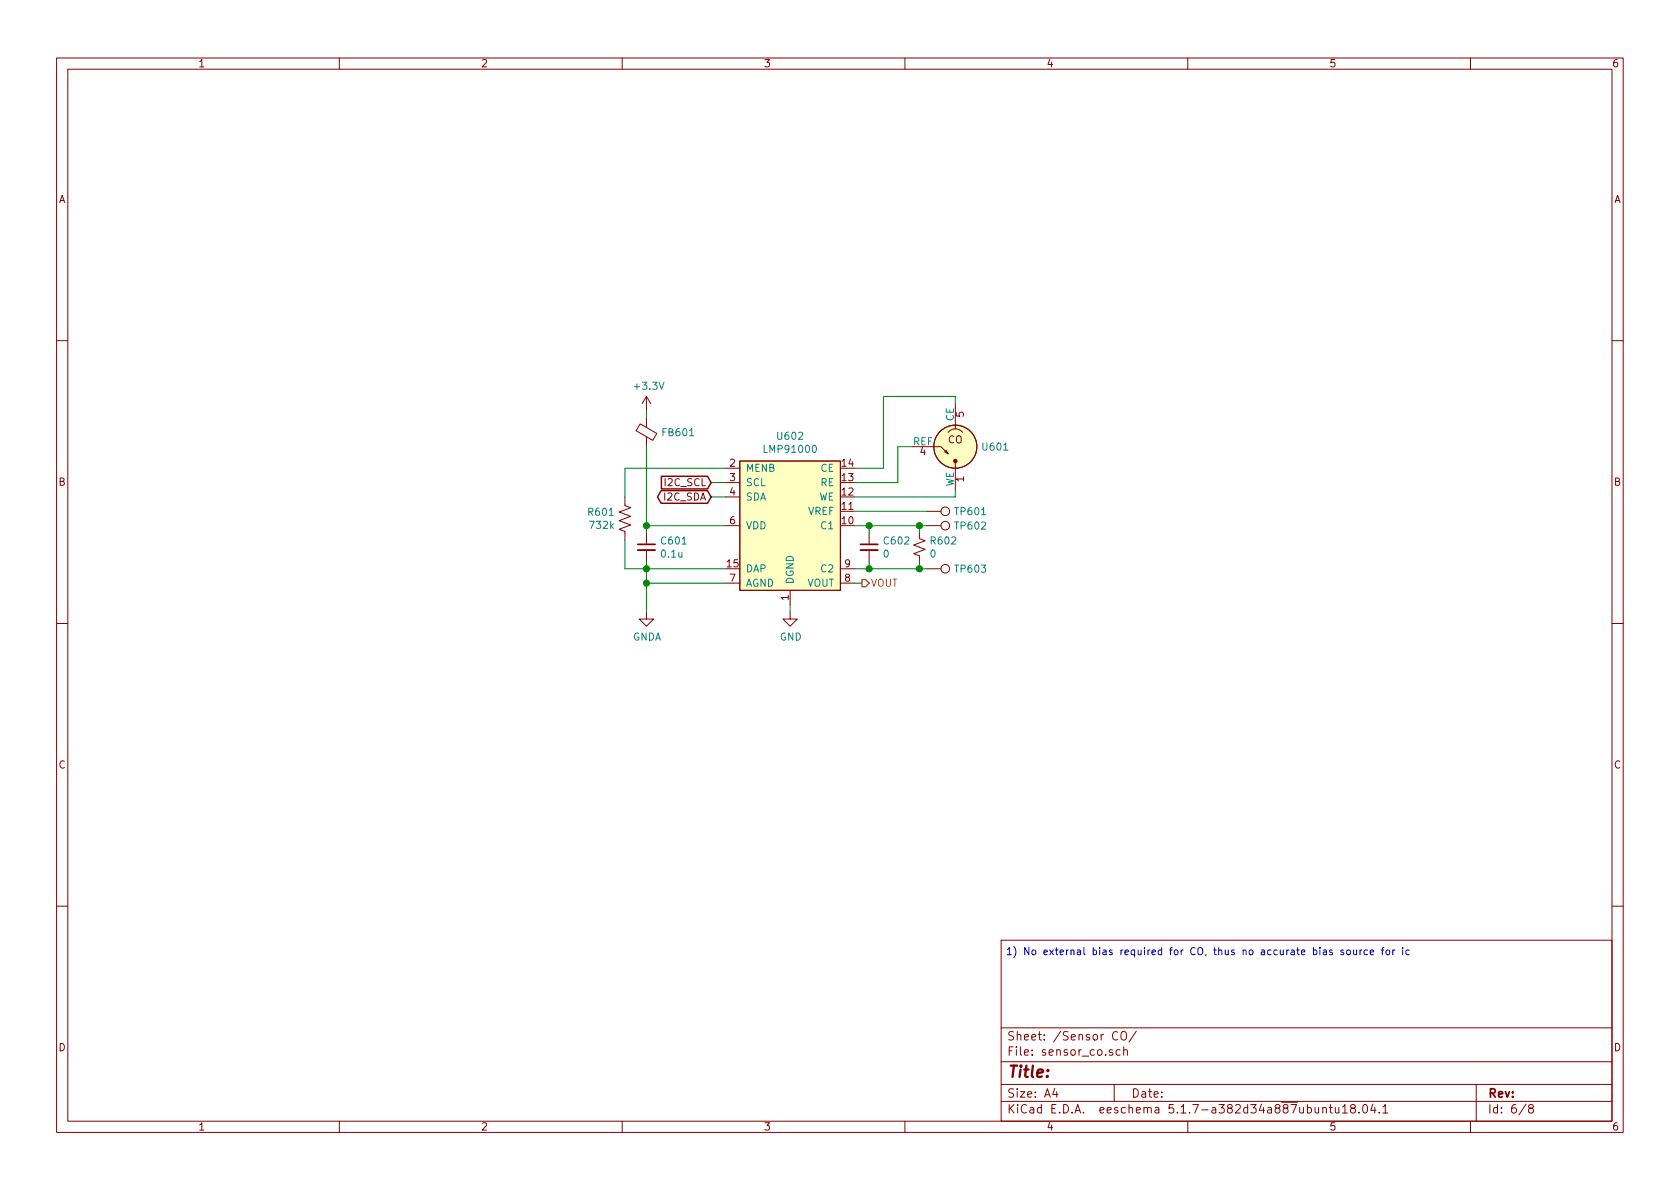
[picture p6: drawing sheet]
EESchema Schematic File Version 4
EELAYER 30 0
EELAYER END
$Descr A4 11693 8268
encoding utf-8
Sheet 6 8
Title ""
Date ""
Rev ""
Comp ""
Comment1 ""
Comment2 ""
Comment3 ""
Comment4 ""
$EndDescr
Text Notes -35300 -1500 1    50   ~ 0
SERCOM 0
Text Notes -35300 -1500 1    50   ~ 0
SERCOM 0
Text Notes -35300 -1500 1    50   ~ 0
SERCOM 0
Text Notes -35300 -1500 1    50   ~ 0
SERCOM 0
Text Notes -35300 -1500 1    50   ~ 0
SERCOM 0
Text Notes 7000 6650 0    50   ~ 0
1) No external bias required for CO, thus no accurate bias source for ic
$Comp
L mylib:LMP91000 U602
U 1 1
P 5500 3450
F 0 "U602" H 5500 3875 50  0000 C CNN
F 1 "LMP91000" H 5500 3784 50  0000 C CNN
F 2 "Package_SON:WSON-14-1EP_4.0x4.0mm_P0.5mm_EP2.6x2.6mm" H 5600 3900 50  0001 C CNN
F 3 "https://www.ti.com/lit/ds/symlink/lmp91000.pdf" H 5500 2950 50  0001 C CNN
F 4 "296-44382-1-ND" H 5500 3450 50  0001 C CNN "Digikey"
F 5 "C181364, C84366" H 5500 3450 50  0001 C CNN "LCSC"
F 6 "LMP91000SD" H 5500 3450 50  0001 C CNN "MPN"
F 7 "Texas Instruments" H 5500 3450 50  0001 C CNN "Manufacturer"
F 8 "IC AFE 1 CHAN 8BIT 14WSON" H 5500 3450 50  0001 C CNN "Note"
	1    5500 3450
	1    0    0    -1  
$EndComp
$Comp
L mylib:110-102 U601
U 1 1
P 6650 3100
F 0 "U601" H 6828 3100 50  0000 L CNN
F 1 "110-102" H 6950 3400 50  0001 C CNN
F 2 "mylib:SPEC_110-102" H 7150 3300 50  0001 C CNN
F 3 "" H 6650 3100 50  0001 C CNN
F 4 "1684-1000-ND" H 6650 3100 50  0001 C CNN "Digikey"
F 5 "110-102" H 6650 3100 50  0001 C CNN "MPN"
F 6 "SPEC Sensors, LLC" H 6650 3100 50  0001 C CNN "Manufacturer"
	1    6650 3100
	1    0    0    -1  
$EndComp
Wire Wire Line
	6650 2800 6650 2750
Wire Wire Line
	6650 2750 6150 2750
Wire Wire Line
	6150 2750 6150 3250
Wire Wire Line
	6150 3250 5950 3250
Wire Wire Line
	6350 3100 6250 3100
Wire Wire Line
	6250 3100 6250 3350
Wire Wire Line
	6250 3350 5950 3350
Wire Wire Line
	6650 3400 6650 3450
Wire Wire Line
	6650 3450 5950 3450
Wire Wire Line
	5950 3550 6450 3550
$Comp
L Connector:TestPoint TP601
U 1 1
P 6450 3550
F 0 "TP601" V 6450 3738 50  0000 L CNN
F 1 "TestPoint" V 6495 3738 50  0001 L CNN
F 2 "TestPoint:TestPoint_Pad_D1.0mm" H 6650 3550 50  0001 C CNN
F 3 "~" H 6650 3550 50  0001 C CNN
F 4 "1" H 6450 3550 50  0001 C CNN "DNP"
	1    6450 3550
	0    1    1    0   
$EndComp
Text HLabel 6000 4050 2    50   Output ~ 0
VOUT
Wire Wire Line
	5950 4050 6000 4050
$Comp
L Device:Ferrite_Bead_Small FB601
U 1 1
P 4500 3000
F 0 "FB601" H 4600 3000 50  0000 L CNN
F 1 "Ferrite_Bead_Small" H 4600 2955 50  0001 L CNN
F 2 "Inductor_SMD:L_0603_1608Metric" V 4430 3000 50  0001 C CNN
F 3 "~" H 4500 3000 50  0001 C CNN
F 4 "490-5223-1-ND" H 4500 3000 50  0001 C CNN "Digikey"
F 5 "BLM18PG471SN1D" H 4500 3000 50  0001 C CNN "MPN"
F 6 "81-BLM18PG471SN1D" H 4500 3000 50  0001 C CNN "Mouser"
F 7 "470 Ohms @ 100MHz 1 Power Line Ferrite Bead 0603 1A 200mOhm" H 4500 3000 50  0001 C CNN "Note"
F 8 "C97853" H 4500 3000 50  0001 C CNN "LCSC"
	1    4500 3000
	1    0    0    -1  
$EndComp
Wire Wire Line
	4500 3650 5050 3650
$Comp
L Device:C_Small C601
U 1 1
P 4500 3800
F 0 "C601" H 4592 3846 50  0000 L CNN
F 1 "0.1u" H 4592 3755 50  0000 L CNN
F 2 "Capacitor_SMD:C_0603_1608Metric" H 4500 3800 50  0001 C CNN
F 3 "" H 4500 3800 50  0001 C CNN
F 4 "1292-1643-1-ND" H 4500 3800 50  0001 C CNN "Digikey"
F 5 "0603B104K500CT" H 4500 3800 50  0001 C CNN "MPN"
F 6 "CAP CER 0.1UF 50V X7R 0603" H 4500 3800 50  0001 C CNN "Note"
	1    4500 3800
	1    0    0    -1  
$EndComp
Connection ~ 4500 3650
$Comp
L power:+3.3V #PWR0601
U 1 1
P 4500 2850
F 0 "#PWR0601" H 4500 2700 50  0001 C CNN
F 1 "+3.3V" H 4515 3023 50  0000 C CNN
F 2 "" H 4500 2850 50  0001 C CNN
F 3 "" H 4500 2850 50  0001 C CNN
	1    4500 2850
	1    0    0    -1  
$EndComp
$Comp
L power:GNDA #PWR0602
U 1 1
P 4500 4250
F 0 "#PWR0602" H 4500 4000 50  0001 C CNN
F 1 "GNDA" H 4505 4077 50  0000 C CNN
F 2 "" H 4500 4250 50  0001 C CNN
F 3 "" H 4500 4250 50  0001 C CNN
	1    4500 4250
	1    0    0    -1  
$EndComp
Wire Wire Line
	5050 4050 4500 4050
Connection ~ 4500 4050
Connection ~ 4500 3950
Wire Wire Line
	4500 3950 4500 4050
Wire Wire Line
	4500 3950 5050 3950
Wire Wire Line
	5050 3350 4950 3350
Wire Wire Line
	5050 3450 4950 3450
Text GLabel 4950 3350 0    50   Input ~ 0
I2C_SCL
Text GLabel 4950 3450 0    50   BiDi ~ 0
I2C_SDA
Wire Wire Line
	4350 3950 4500 3950
Wire Wire Line
	4350 3250 5050 3250
Wire Wire Line
	4500 4050 4500 4250
$Comp
L power:GND #PWR0603
U 1 1
P 5500 4250
F 0 "#PWR0603" H 5500 4000 50  0001 C CNN
F 1 "GND" H 5505 4077 50  0000 C CNN
F 2 "" H 5500 4250 50  0001 C CNN
F 3 "" H 5500 4250 50  0001 C CNN
	1    5500 4250
	1    0    0    -1  
$EndComp
Wire Wire Line
	5500 4200 5500 4250
$Comp
L Connector:TestPoint TP602
U 1 1
P 6450 3650
F 0 "TP602" V 6450 3838 50  0000 L CNN
F 1 "TestPoint" V 6495 3838 50  0001 L CNN
F 2 "TestPoint:TestPoint_Pad_D1.0mm" H 6650 3650 50  0001 C CNN
F 3 "~" H 6650 3650 50  0001 C CNN
F 4 "1" H 6450 3650 50  0001 C CNN "DNP"
	1    6450 3650
	0    1    1    0   
$EndComp
$Comp
L Connector:TestPoint TP603
U 1 1
P 6450 3950
F 0 "TP603" V 6450 4138 50  0000 L CNN
F 1 "TestPoint" V 6495 4138 50  0001 L CNN
F 2 "TestPoint:TestPoint_Pad_D1.0mm" H 6650 3950 50  0001 C CNN
F 3 "~" H 6650 3950 50  0001 C CNN
F 4 "1" H 6450 3950 50  0001 C CNN "DNP"
	1    6450 3950
	0    1    1    0   
$EndComp
$Comp
L Device:R_Small_US R602
U 1 1
P 6400 3800
F 0 "R602" H 6468 3846 50  0000 L CNN
F 1 "0" H 6468 3755 50  0000 L CNN
F 2 "Resistor_SMD:R_0603_1608Metric" H 6400 3800 50  0001 C CNN
F 3 "~" H 6400 3800 50  0001 C CNN
F 4 "1" H 6400 3800 50  0001 C CNN "DNP"
	1    6400 3800
	1    0    0    -1  
$EndComp
Wire Wire Line
	4500 3650 4500 3700
Wire Wire Line
	4500 3900 4500 3950
Wire Wire Line
	4500 2850 4500 2900
Wire Wire Line
	4500 3100 4500 3650
$Comp
L Device:C_Small C602
U 1 1
P 6050 3800
F 0 "C602" H 6142 3846 50  0000 L CNN
F 1 "0" H 6142 3755 50  0000 L CNN
F 2 "Capacitor_SMD:C_0603_1608Metric" H 6050 3800 50  0001 C CNN
F 3 "~" H 6050 3800 50  0001 C CNN
F 4 "1" H 6050 3800 50  0001 C CNN "DNP"
	1    6050 3800
	1    0    0    -1  
$EndComp
Wire Wire Line
	5950 3950 6050 3950
Wire Wire Line
	6050 3950 6050 3900
Wire Wire Line
	6050 3700 6050 3650
Wire Wire Line
	6050 3650 5950 3650
Wire Wire Line
	6050 3950 6400 3950
Wire Wire Line
	6400 3950 6400 3900
Connection ~ 6050 3950
Wire Wire Line
	6400 3700 6400 3650
Wire Wire Line
	6400 3650 6050 3650
Connection ~ 6050 3650
Wire Wire Line
	6400 3950 6450 3950
Connection ~ 6400 3950
Wire Wire Line
	6400 3650 6450 3650
Connection ~ 6400 3650
$Comp
L Device:R_US R601
U 1 1
P 4350 3600
F 0 "R601" H 4283 3646 50  0000 R CNN
F 1 "732k" H 4283 3555 50  0000 R CNN
F 2 "Resistor_SMD:R_0603_1608Metric" H 4350 3600 50  0001 C CNN
F 3 "~" H 4350 3600 50  0001 C CNN
F 4 "311-732KHRCT-ND" H 4350 3600 50  0001 C CNN "Digikey"
F 5 "C246003" H 4350 3600 50  0001 C CNN "LCSC"
F 6 "RC0603FR-07732KL" H 4350 3600 50  0001 C CNN "MPN"
F 7 "RES SMD 732K OHM 1% 1/10W 0603" H 4350 3600 50  0001 C CNN "Note"
	1    4350 3600
	1    0    0    -1  
$EndComp
Wire Wire Line
	4350 3250 4350 3450
Wire Wire Line
	4350 3750 4350 3950
$EndSCHEMATC
